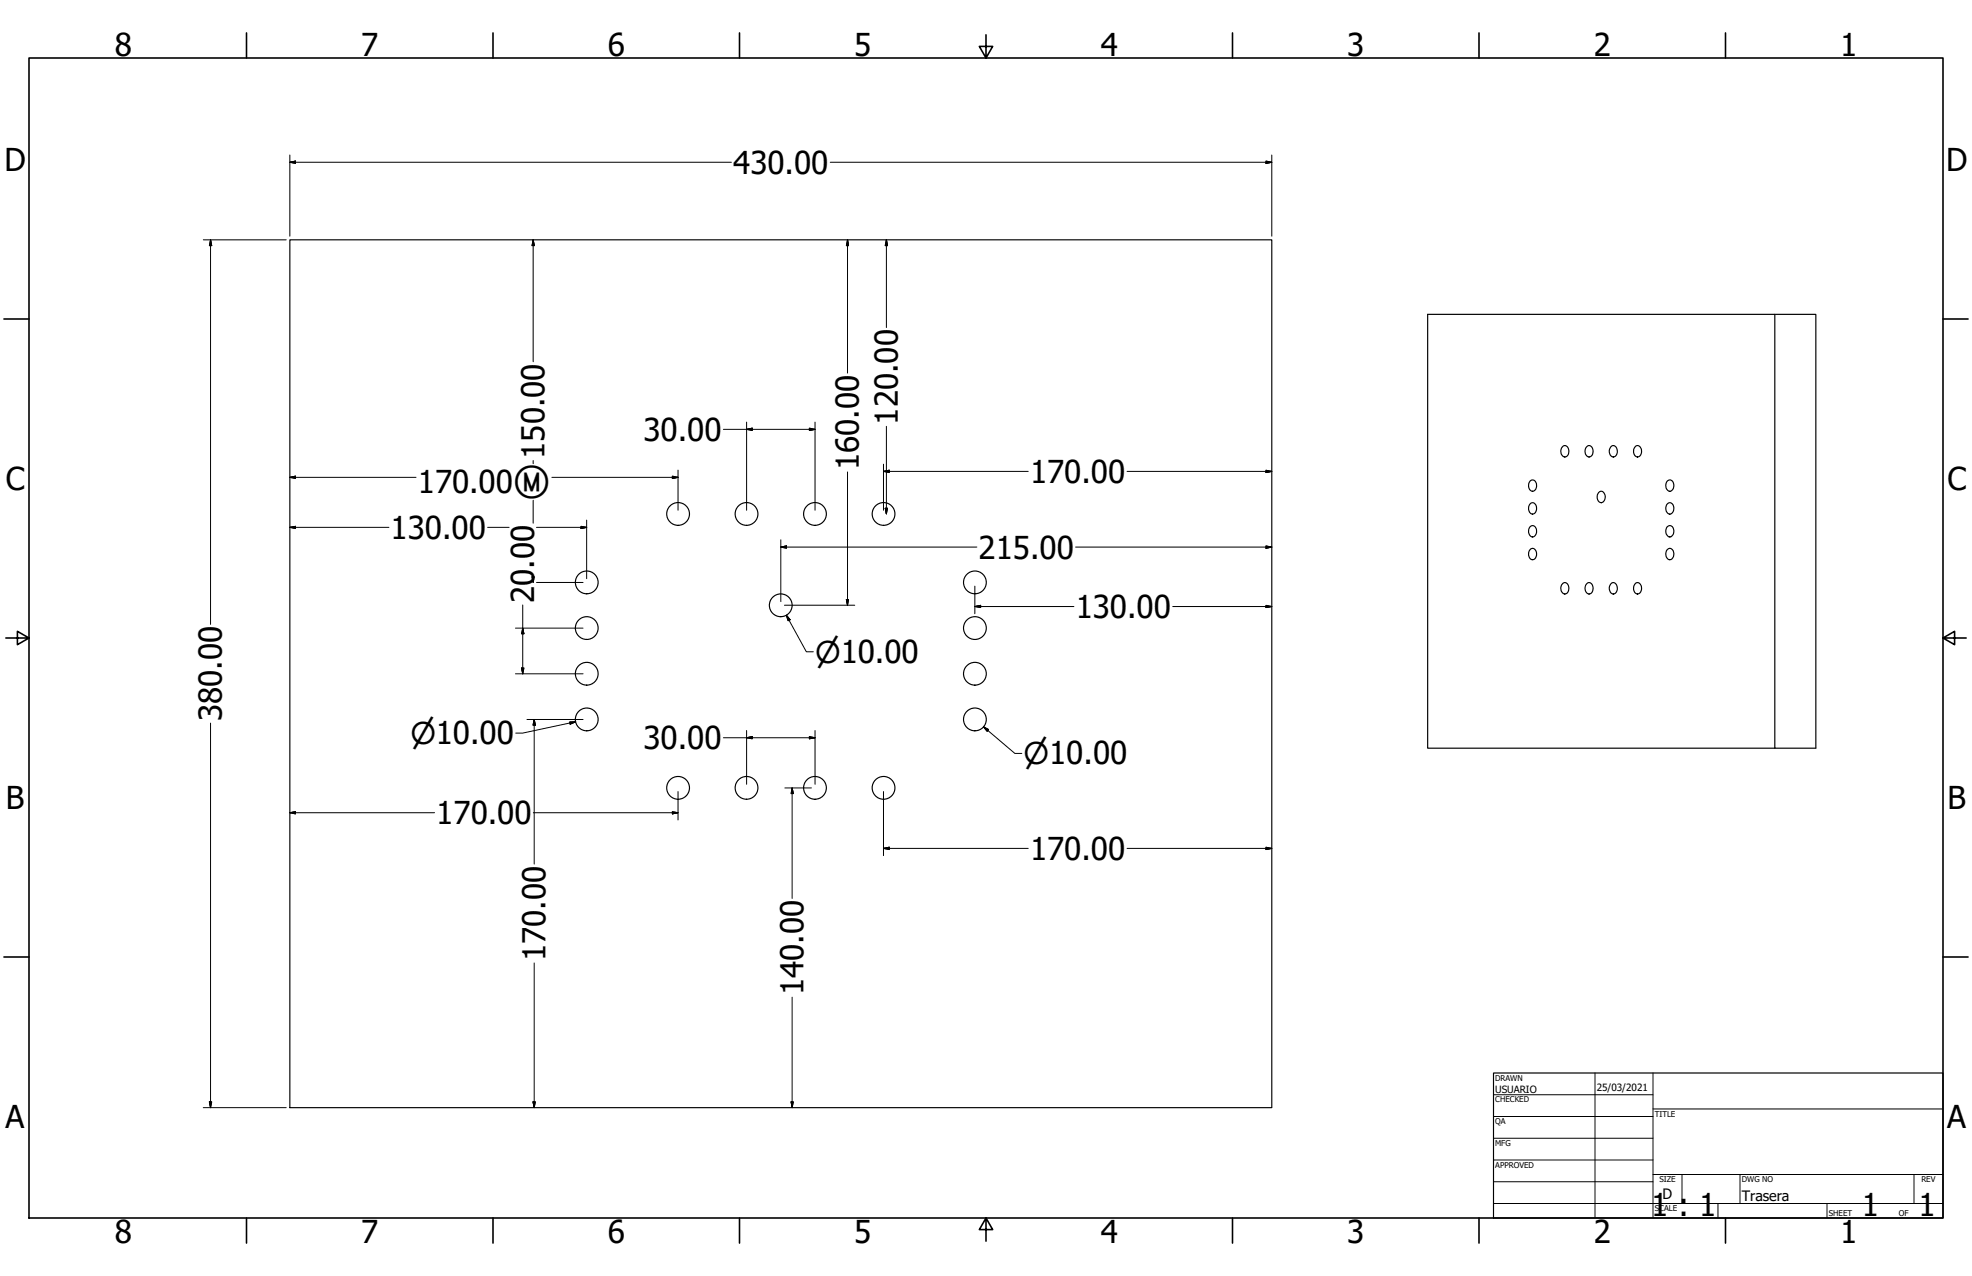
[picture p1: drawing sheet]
<svg xmlns="http://www.w3.org/2000/svg" width="864mm" height="559mm" viewBox="0 0 864 559" stroke-linecap="round" stroke-linejoin="round" font-family="sans-serif">
<!-- layer: Visible (ANSI) -->
<g fill="none" stroke="#000" stroke-width=".51">
<path d="M126.9 105h430.1v380.1h-430.1zM777.2 137.7v190h18v-190h-170v190h152M684.2 195.7a1.74 1.74 0 0 1 2.1-.2 1.74 1.74 0 0 1 .8 2 1.8 1.8 0 0 1-.8 2.2 1.8 1.8 0 0 1-2.3-.4l-.5-1.8zM695.2 195.3a2.04 2.04 0 0 1 2.1 .7 2.04 2.04 0 0 1 .3 2.1 1.74 1.74 0 0 1-1.7 2.1 1.74 1.74 0 0 1-1.7-2.1l.2-1.9zM705.4 195.7a1.74 1.74 0 0 1 2.1-.2 1.74 1.74 0 0 1 .8 2 1.8 1.8 0 0 1-.8 2.2 1.8 1.8 0 0 1-2.3-.4l-.5-1.8zM716 195.7a1.74 1.74 0 0 1 2.1-.2 1.74 1.74 0 0 1 .8 2 1.8 1.8 0 0 1-.7 2.2 1.8 1.8 0 0 1-2.4-.4l-.4-1.8zM670.1 210.7a1.75 1.75 0 0 1 2-.2 1.75 1.75 0 0 1 .8 2 1.83 1.83 0 0 1-.7 2.2 1.83 1.83 0 0 1-2.3-.3l-.5-1.9zM700.1 215.7a1.57 1.57 0 0 1 1.8-.5 1.57 1.57 0 0 1 1 1.6 2.25 2.25 0 0 1-2.2 3.2 2.92 2.92 0 0 1-.6-4.3zM730.1 210.7a1.79 1.79 0 0 1 2.1-.2 1.79 1.79 0 0 1 .8 2 1.83 1.83 0 0 1-.7 2.2 1.83 1.83 0 0 1-2.3-.3l-.5-1.9zM670.1 230.7a1.75 1.75 0 0 1 2-.2 1.75 1.75 0 0 1 .8 2 1.8 1.8 0 0 1-.7 2.2 1.8 1.8 0 0 1-2.3-.4l-.5-1.8zM670.4 220.3a2.08 2.08 0 0 1 2.1 .7 2.08 2.08 0 0 1 .4 2.1 1.77 1.77 0 0 1-1.7 2.1 1.77 1.77 0 0 1-1.8-2.1l.1-1.3zM730.1 220.7a1.76 1.76 0 0 1 2.1-.2 1.76 1.76 0 0 1 .8 1.9 1.82 1.82 0 0 1-.7 2.3 1.82 1.82 0 0 1-2.3-.4l-.5-1.9z"/>
<path d="M730.1 230.7a1.79 1.79 0 0 1 2.1-.2 1.79 1.79 0 0 1 .8 2 1.88 1.88 0 0 1-.5 2 1.88 1.88 0 0 1-2.1 .3l-.7-1-.2-1.3zM670.4 240.3a2.08 2.08 0 0 1 2.1 .7 2.08 2.08 0 0 1 .4 2.1 1.76 1.76 0 0 1-1.7 2 1.76 1.76 0 0 1-1.8-2l.1-1.3zM684.2 255.7a1.74 1.74 0 0 1 2.1-.2 1.74 1.74 0 0 1 .8 2 1.87 1.87 0 0 1-.6 2.1 1.87 1.87 0 0 1-2.1 .2l-.7-1-.2-1.3zM695.2 255.3a2.04 2.04 0 0 1 2.1 .7 2.04 2.04 0 0 1 .3 2.1 1.74 1.74 0 0 1-1.7 2.1 1.74 1.74 0 0 1-1.7-2.1l.2-1.9zM705.4 255.7a1.74 1.74 0 0 1 2.1-.2 1.74 1.74 0 0 1 .8 2 1.87 1.87 0 0 1-.6 2.1 1.87 1.87 0 0 1-2.1 .2l-.6-1-.3-1.3zM716 255.7a1.74 1.74 0 0 1 2.1-.2 1.74 1.74 0 0 1 .8 2 1.87 1.87 0 0 1-.5 2.1 1.87 1.87 0 0 1-2.2 .2l-.8-1.7 .1-1.3zM730.1 240.7a1.76 1.76 0 0 1 2.1-.2 1.76 1.76 0 0 1 .8 1.9 1.82 1.82 0 0 1-.7 2.3 1.82 1.82 0 0 1-2.3-.4l-.5-1.9z"/>
<circle cx="297" cy="225.1" r="5"/>
<circle cx="326.9" cy="225.1" r="5"/>
<circle cx="356.9" cy="225.1" r="5"/>
<circle cx="386.9" cy="225.1" r="5"/>
<circle cx="257" cy="255" r="5"/>
<circle cx="426.9" cy="255" r="5"/>
<circle cx="257" cy="275" r="5"/>
<circle cx="341.9" cy="265.1" r="5"/>
<circle cx="426.9" cy="275" r="5"/>
<circle cx="257" cy="295.1" r="5"/>
<circle cx="426.9" cy="295.1" r="5"/>
<circle cx="257" cy="315.1" r="5"/>
<circle cx="426.9" cy="315.1" r="5"/>
<circle cx="297" cy="345" r="5"/>
<circle cx="326.9" cy="345" r="5"/>
<circle cx="356.9" cy="345" r="5"/>
<circle cx="386.9" cy="345" r="5"/>
</g>
<!-- layer: Border (ANSI) -->
<g fill="none" stroke="#000" stroke-width=".7">
<path d="M107.9 14.4v11M215.9 14.4v11M323.8 14.4v11M431.8 15.2v10.2l-2.9-5.1h5.8l-2.9 5.1M539.8 14.4v11M647.7 14.4v11M755.6 14.4v11M12.7 25.4h838.2v508h-838.2zM1.7 139.7h11M850.9 139.7h11M2.5 279.4h10.2l-5.1-2.9v5.8l5.1-2.9M850.9 279.4l5.1 2.9v-5.8l-5.1 2.9h10.2"/>
<path d="M1.7 419.1h11M850.9 419.1h11M107.9 533.4v11M215.9 533.4v11M323.8 533.4v11M431.8 533.4l2.9 5.1h-5.8l2.9-5.1v10.2M539.8 533.4v11M647.7 533.4v11M755.6 533.4v11"/>
</g>
<!-- layer: Title (ANSI) -->
<g fill="none" stroke="#000" stroke-width=".44">
<path d="M654 479.4h69.9M698.5 469.9v63.5M723.9 469.9v63.5M654 488.9h69.9M654 498.5h69.9M723.9 485.6h127M654 508h69.9M654 517.5h69.9M723.9 514.3h127M736.6 514.3v12.7M762 514.3v12.7M838.2 514.3v12.7"/>
<path d="M654 527h196.9M752.3 527v6.4M800.1 527v6.4"/>
</g>
<path d="M654 469.9h196.9v63.5h-196.9z" fill="none" stroke="#000" stroke-width=".51"/>
<!-- layer: Dimension (ANSI) -->
<g fill="none" stroke="#000" stroke-width=".44">
<path d="M126.9 71.1l2.5-.6v1.1zM126.9 71.1h193.4M126.9 67.9v35.5M363.6 71.1h193.4M554.4 70.5l2.6 .6-2.6 .5zM557 67.9v35.5M89 105h36.3M92.2 105l.5 2.6h-1zM92.2 105v168.4M233.5 105l.5 2.6h-1zM233.5 105v53.4M371.2 105l.4 2.6h-1z"/>
<path d="M371.2 105v58.4M388.2 105l.5 2.6h-1zM388.2 105v38.4M316.8 188h40.1M327 188l2.4-.5v1zM327 184.8v38.7M354.5 187.5l2.4 .5-2.4 .5zM356.9 184.8v38.7M388.2 186.7v38.3M126.9 209l2.5-.5v1.1zM126.9 209h55.3M233.5 201.7v1.4"/>
<path d="M233.5 219.1v10M241.7 209h55.2M294.4 208.5l2.5 .5-2.5 .6zM296.9 205.9v17.6M371.2 206.7v58.3M386.9 206.4l2.5-.5v1zM386.9 206.4h63.4M386.9 203.3v20.2M493.6 206.4h63.4M554.4 205.9l2.6 .5-2.6 .5zM126.9 230.9l2.5-.4v1zM126.9 230.9h43.4"/>
<path d="M213.6 230.9h9.3M234.9 230.9h22M254.4 230.5l2.5 .4-2.5 .6zM256.9 227.8v25.6M341.9 239.6l2.5-.5v1zM341.9 239.6h85.9M341.9 236.4v27.1M387.7 222.6h1l-.5 2.4zM471 239.6h86M554.4 239.1l2.6 .5-2.6 .5zM234.9 255.1h20.4M426.9 256.7v12.1"/>
<path d="M225.7 275.1h29.6M228.9 275.1l.5 2.5h-1zM228.9 264.9v30.2M343.5 265h30.8M344.4 269.4l1.6 2-.9 .4zM344.4 269.4l8.7 16h3.1M370.6 262.6h1l-.4 2.4zM426.9 265.6l2.6-.5v1zM426.9 265.6h43.4M513.6 265.6h43.4M554.4 265.1l2.6 .5-2.6 .5zM225.7 295.1h29.6"/>
<path d="M228.4 292.5h1l-.5 2.6zM92.2 316.7v168.4M230.8 315.1h24.5M233.9 315.1l.5 2.5h-1zM233.9 315.1v63.3M249.5 316.2l2.5-.1-2.3 1zM252 316.1l-23.1 5h-3M327 319.9v23.6M356.9 319.9v23.6M430.7 318.3l2.2 1.2-.6 .8zM430.7 318.3l13.7 11.6h3.1M316.8 323.1h40.1"/>
<path d="M327 323.1l2.4-.5v.9zM354.5 322.6l2.4 .5-2.4 .4zM126.9 355.9l2.5-.4v.9zM126.9 355.9h63.4M233.6 355.9h63.3M294.4 355.5l2.5 .4-2.5 .5zM296.9 346.6v12.5M343.7 345.1h11.6M346.9 345.1l.5 2.4h-.9zM346.9 345.1v48.3M386.9 346.6v28.1M386.9 371.5l2.5-.5v1z"/>
<path d="M386.9 371.5h63.4M493.6 371.5h63.4M554.4 371l2.6 .5-2.6 .5zM233.9 421.7v63.4M346.9 436.7v48.4M89 485.1h36.3M91.7 482.5h1l-.5 2.6zM233.4 482.5h1l-.5 2.6zM346.5 482.5h.9l-.5 2.6z"/>
</g>
<g fill="#000" stroke="#000" stroke-width=".44">
<path d="M126.9 71.1l2.5-.6zM126.9 71.1l2.5-.6v1.1zM554.4 71.6l2.6-.5zM554.4 70.5l2.6 .6-2.6 .5zM92.2 105l.5 2.6zM92.2 105l.5 2.6h-1zM233.5 105l.5 2.6zM233.5 105l.5 2.6h-1zM371.2 105l.4 2.6zM371.2 105l.4 2.6h-1zM388.2 105l.5 2.6zM388.2 105l.5 2.6h-1z"/>
<path d="M327 188l2.4-.5zM327 188l2.4-.5v1zM354.5 188.5l2.4-.5zM354.5 187.5l2.4 .5-2.4 .5zM126.9 209l2.5-.5zM126.9 209l2.5-.5v1.1zM294.4 209.6l2.5-.6zM294.4 208.5l2.5 .5-2.5 .6zM386.9 206.4l2.5-.5zM386.9 206.4l2.5-.5v1zM554.4 206.9l2.6-.5zM554.4 205.9l2.6 .5-2.6 .5z"/>
<path d="M126.9 230.9l2.5-.4zM126.9 230.9l2.5-.4v1zM254.4 231.5l2.5-.6zM254.4 230.5l2.5 .4-2.5 .6zM341.9 239.6l2.5-.5zM341.9 239.6l2.5-.5v1zM387.7 222.6l.5 2.4zM387.7 222.6h1l-.5 2.4zM233 252.5l.5 2.6zM233 252.5h1l-.5 2.6zM554.4 240.1l2.6-.5zM554.4 239.1l2.6 .5-2.6 .5z"/>
<path d="M228.9 275.1l.5 2.5zM228.9 275.1l.5 2.5h-1zM344.4 269.4l1.6 2zM344.4 269.4l1.6 2-.9 .4zM370.6 262.6l.6 2.4zM370.6 262.6h1l-.4 2.4zM426.9 265.6l2.6-.5zM426.9 265.6l2.6-.5v1zM554.4 266.1l2.6-.5zM554.4 265.1l2.6 .5-2.6 .5zM228.4 292.5l.5 2.6zM228.4 292.5h1l-.5 2.6z"/>
<path d="M233.9 315.1l.5 2.5zM233.9 315.1l.5 2.5h-1zM249.7 317.1l2.3-1zM249.5 316.2l2.5-.1-2.3 1zM430.7 318.3l2.2 1.2zM430.7 318.3l2.2 1.2-.6 .8zM327 323.1l2.4-.5zM327 323.1l2.4-.5v.9zM354.5 323.5l2.4-.4zM354.5 322.6l2.4 .5-2.4 .4zM126.9 355.9l2.5-.4zM126.9 355.9l2.5-.4v.9z"/>
<path d="M294.4 356.4l2.5-.5zM294.4 355.5l2.5 .4-2.5 .5zM346.9 345.1l.5 2.4zM346.9 345.1l.5 2.4h-.9zM386.9 371.5l2.5-.5zM386.9 371.5l2.5-.5v1zM554.4 372l2.6-.5zM554.4 371l2.6 .5-2.6 .5zM91.7 482.5l.5 2.6zM91.7 482.5h1l-.5 2.6zM233.4 482.5l.5 2.6zM233.4 482.5h1l-.5 2.6z"/>
<path d="M346.5 482.5l.4 2.6zM346.5 482.5h.9l-.5 2.6z"/>
</g>
<g font-size="13.8">
<text x="50.2" y="24.4">8</text>
<text x="158.2" y="24.4">7</text>
<text x="266.1" y="24.4">6</text>
<text x="374.1" y="24.4">5</text>
<text x="482" y="24.4">4</text>
<text x="590" y="24.4">3</text>
<text x="697.9" y="24.4">2</text>
<text x="805.9" y="24.4">1</text>
<text x="2" y="74.9">D</text>
<text x="321.1" y="76.1">430.00</text>
<text x="852.2" y="74.9">D</text>
<text x="393.1" y="185.9" transform="rotate(-90 393.1 185.9)">120.00</text>
<text x="281.8" y="193">30.00</text>
<text x="238.4" y="200.9" transform="rotate(-90 238.4 200.9)">150.00</text>
<text x="376.1" y="205.9" transform="rotate(-90 376.1 205.9)">160.00</text>
<text x="2.5" y="214.6">C</text>
<text x="182.9" y="215.9">170.00Ⓜ</text>
<text x="451.1" y="211.5">170.00</text>
<text x="852.8" y="214.6">C</text>
<text x="171.1" y="236">130.00</text>
<text x="428.6" y="244.6">215.00</text>
<text x="233.9" y="264.1" transform="rotate(-90 233.9 264.1)">20.00</text>
<text x="471.1" y="270.6">130.00</text>
<text x="97.2" y="315.9" transform="rotate(-90 97.2 315.9)">380.00</text>
<text x="281.8" y="328">30.00</text>
<text x="2.6" y="354.3">B</text>
<text x="852.9" y="354.3">B</text>
<text x="191.1" y="360.9">170.00</text>
<text x="451.1" y="376.6">170.00</text>
<text x="239" y="420.9" transform="rotate(-90 239 420.9)">170.00</text>
<text x="351.9" y="435.9" transform="rotate(-90 351.9 435.9)">140.00</text>
<text x="2.5" y="494">A</text>
<text x="852.7" y="494">A</text>
<text x="723.1" y="532.6">1 : 1</text>
<text x="815.4" y="532.6">1</text>
<text x="840.1" y="532.6">1</text>
<text x="50.2" y="544.4">8</text>
<text x="158.2" y="544.4">7</text>
<text x="266.1" y="544.4">6</text>
<text x="374.1" y="544.4">5</text>
<text x="482" y="544.4">4</text>
<text x="590" y="544.4">3</text>
<text x="697.9" y="544.4">2</text>
<text x="805.9" y="544.4">1</text>
</g>
<g font-size="13.1">
<text x="356.9" y="290.3">⌀10.00</text>
<text x="179.7" y="325.9">⌀10.00</text>
<text x="448.2" y="334.8">⌀10.00</text>
</g>
<g font-size="6.3">
<text x="728.1" y="524.9">D</text>
<text x="762.8" y="526.2">Trasera</text>
</g>
<g font-size="4.4">
<text x="654.8" y="478.6">USUARIO</text>
<text x="699.3" y="478">25/03/2021</text>
</g>
<g font-size="3.5">
<text x="654.8" y="473.2">DRAWN</text>
<text x="654.8" y="482.8">CHECKED</text>
<text x="724.7" y="488.9">TITLE</text>
<text x="654.8" y="492.3">QA</text>
<text x="654.8" y="501.8">MFG</text>
<text x="654.8" y="511.4">APPROVED</text>
<text x="726.7" y="517.7">SIZE</text>
<text x="762.8" y="517.7">DWG NO</text>
<text x="841.4" y="517.7">REV</text>
<text x="724.7" y="530.4">SCALE</text>
<text x="800.9" y="532.6">SHEET</text>
<text x="831.5" y="532.6">OF</text>
</g>
</svg>
